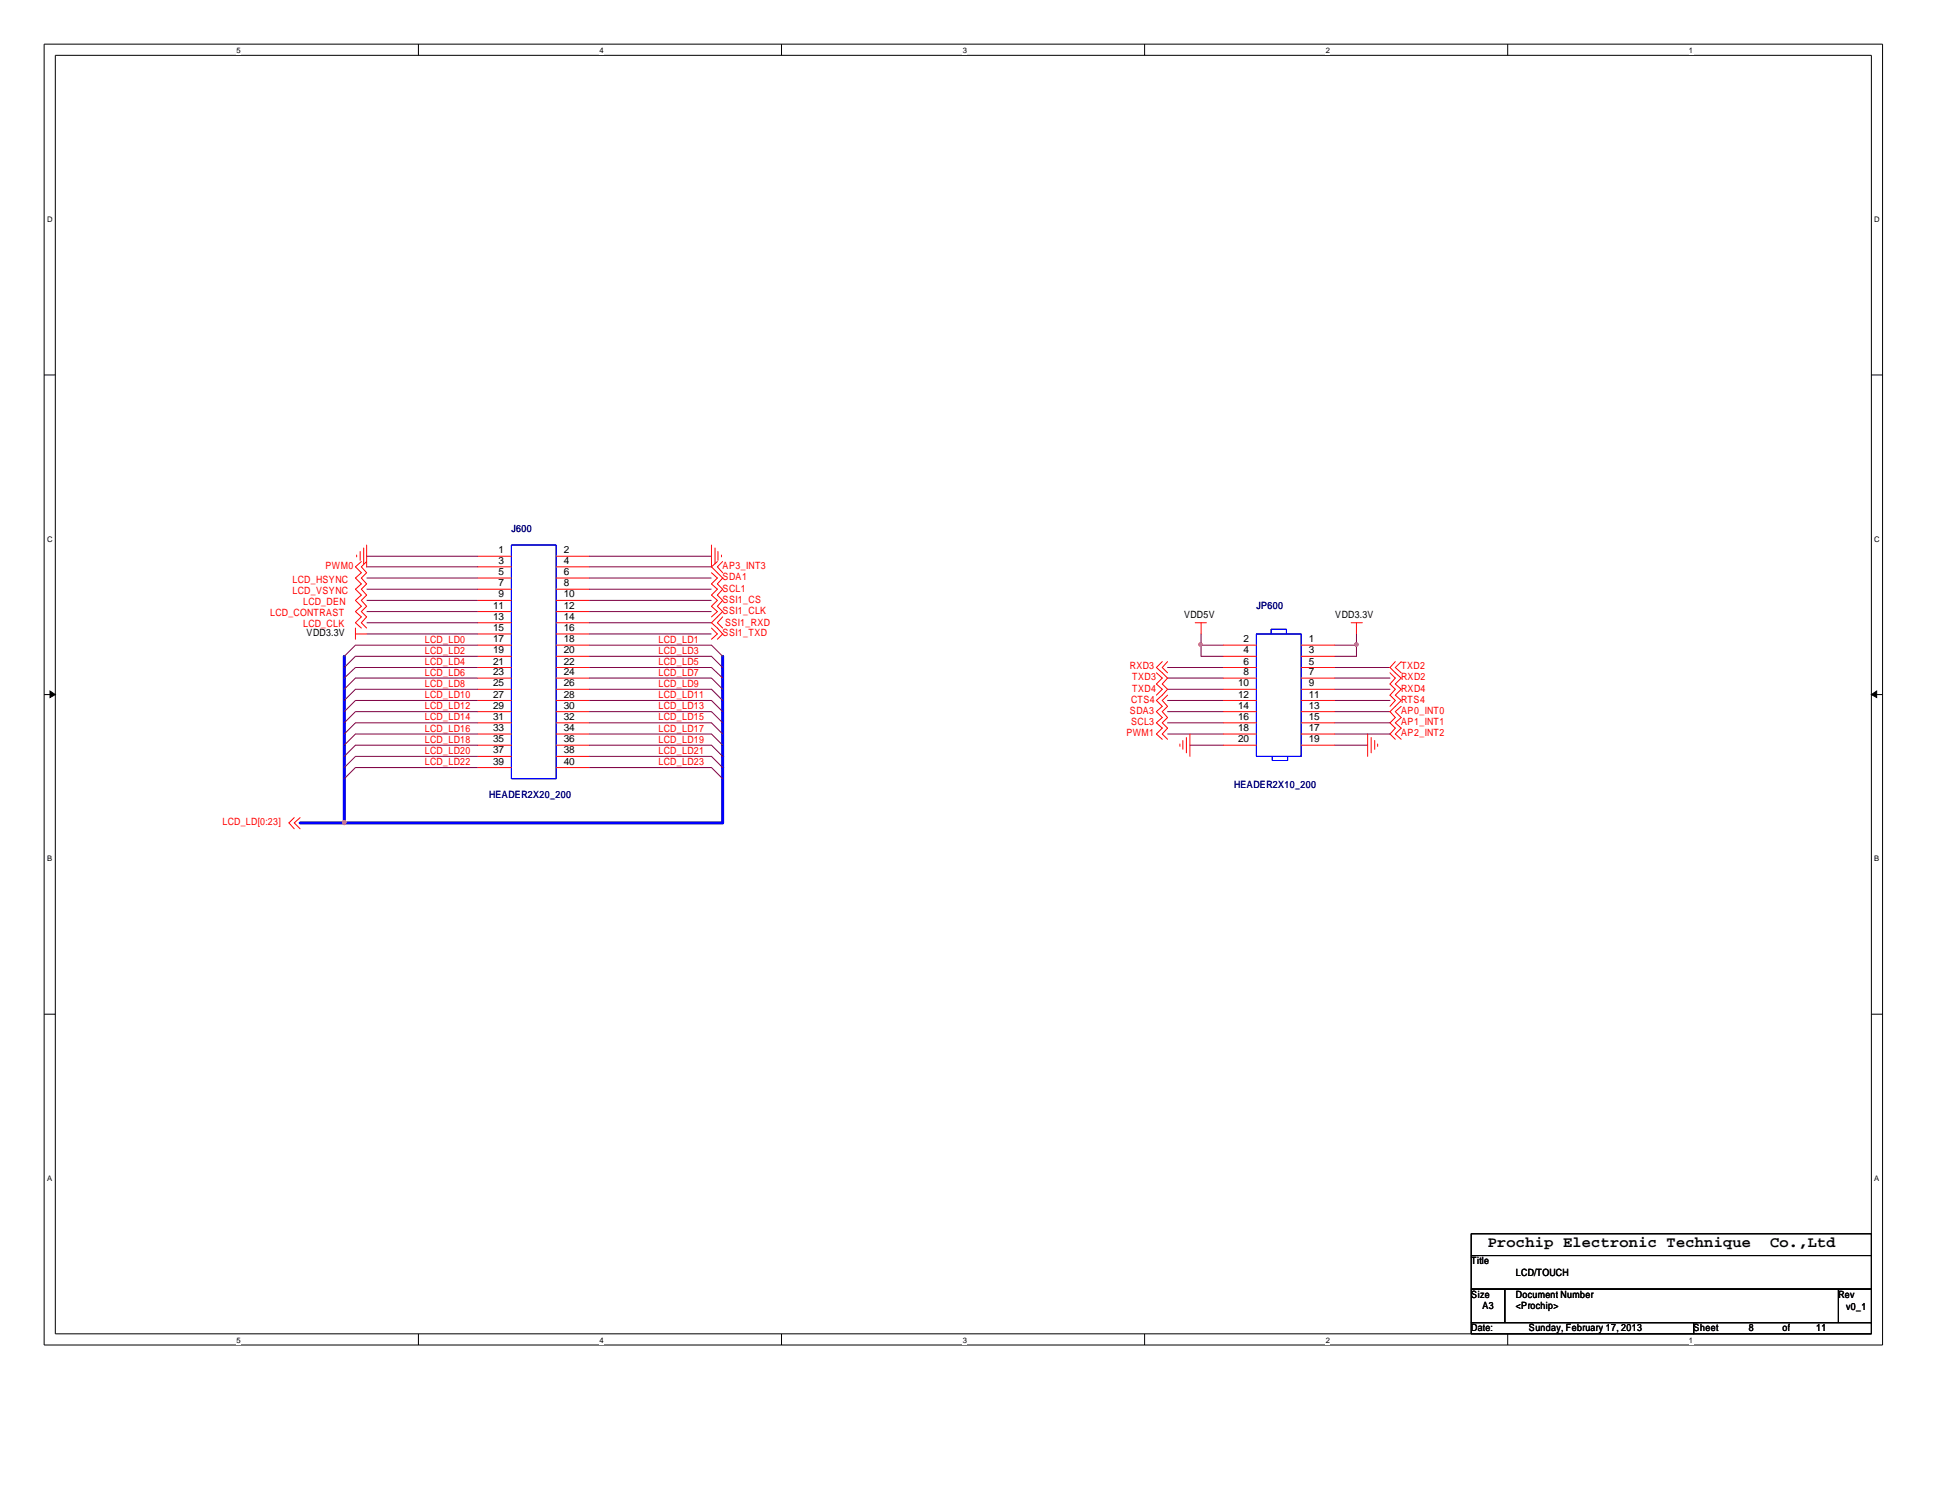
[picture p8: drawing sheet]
<svg xmlns="http://www.w3.org/2000/svg" width="279mm" height="216mm" viewBox="0 0 279 216" stroke-linecap="round" stroke-linejoin="round" font-family="sans-serif">
<path d="M6.3 6.3h264.5v187.2h-264.5zM8 8h261.2v183.9h-261.2z" fill="none" stroke="#000" stroke-width=".14"/>
<g fill="#fff">
<path d="M34 6.5h.6v1.4h-.6z"/>
<path d="M34 192h.6v1.4h-.6z"/>
</g>
<path d="M60.2 6.3v1.7M60.2 191.9v1.6" fill="none" stroke="#000" stroke-width=".14"/>
<g fill="#fff">
<path d="M86.3 6.5h.6v1.4h-.6z"/>
<path d="M86.3 192h.6v1.4h-.6z"/>
</g>
<path d="M112.4 6.3v1.7M112.4 191.9v1.6" fill="none" stroke="#000" stroke-width=".14"/>
<g fill="#fff">
<path d="M138.5 6.5h.6v1.4h-.6z"/>
<path d="M138.5 192h.6v1.4h-.6z"/>
</g>
<path d="M164.7 6.3v1.7M164.7 191.9v1.6" fill="none" stroke="#000" stroke-width=".14"/>
<g fill="#fff">
<path d="M190.8 6.5h.5v1.4h-.5z"/>
<path d="M190.8 192h.5v1.4h-.5z"/>
</g>
<path d="M216.9 6.3v1.7M216.9 191.9v1.6" fill="none" stroke="#000" stroke-width=".14"/>
<g fill="#fff">
<path d="M243 6.5h.6v1.4h-.6z"/>
<path d="M243 192h.6v1.4h-.6z"/>
<path d="M6.8 30.8h.7v1.4h-.7z"/>
<path d="M269.7 30.8h.7v1.4h-.7z"/>
<path d="M6.8 76.8h.7v1.3h-.7z"/>
<path d="M269.7 76.8h.7v1.3h-.7z"/>
</g>
<path d="M6.3 53.9h1.7M269.2 53.9h1.6" fill="none" stroke="#000" stroke-width=".14"/>
<g fill="#fff">
<path d="M6.8 122.8h.7v1.3h-.7z"/>
<path d="M269.7 122.8h.6v1.3h-.6z"/>
</g>
<path d="M6.3 99.9h1.7M269.2 99.9h1.6" fill="none" stroke="#000" stroke-width=".14"/>
<g fill="#000" stroke="#000" stroke-width=".14">
<path d="M7.2 99.4l.8 .5-.8 .4z" fill-rule="evenodd"/>
<path d="M269.2 99.9l.8-.5v.9z" fill-rule="evenodd"/>
</g>
<g fill="#fff">
<path d="M6.8 168.7h.6v1.4h-.6z"/>
<path d="M269.7 168.7h.6v1.4h-.6z"/>
</g>
<path d="M6.3 145.9h1.7M269.2 145.9h1.6M211.7 177.5h57.5v3.1h-57.5zM211.7 180.6h57.5v4.8h-57.5zM211.7 185.4h4.8v4.8h-4.8zM211.7 190.2h32v1.7h-32zM216.5 185.4h48v4.8h-48zM243.7 190.2h25.5v1.7h-25.5zM264.5 185.4h4.7v4.8h-4.7z" fill="none" stroke="#000" stroke-width=".14"/>
<g fill="none" stroke="#800040" stroke-width=".14">
<path d="M52.7 86.4h16M52.7 84.8h16M52.7 83.1h16M52.7 89.6h16M52.7 88h16M52.7 91.2h16M52.7 81.5h16M52.7 80h16M68.7 94.4h-17.6l-1.6 1.6M68.7 96h-17.6l-1.6 1.5M68.7 99.1h-17.6l-1.6 1.7M68.7 97.5h-17.6l-1.6 1.6"/>
<path d="M68.7 92.8h-17.6l-1.6 1.6M84.8 94.4h17.6l1.6 1.6M84.8 96h17.6l1.6 1.5M84.8 99.1h17.6l1.6 1.7M84.8 97.5h17.6l1.6 1.6M84.8 92.8h17.6l1.6 1.6M84.8 86.4h17.6M84.8 84.8h17.6M84.8 83.1h17.6M84.8 89.6h17.6M84.8 88h17.6M84.8 91.2h17.6"/>
<path d="M84.8 81.5h17.6M84.8 80h17.6M168 96h8M168 99.1h8M168 97.5h8M172.8 91.2v3.2h3.2M172.8 92.8h3.2M192 96h8M192 99.1h8M192 97.5h8M192 92.8h3.2M195.2 91.2v3.2h-3.2"/>
<path d="M68.7 100.8h-17.6l-1.6 1.6M68.7 102.4h-17.6l-1.6 1.6M68.7 105.6h-17.6l-1.6 1.6M68.7 107.2h-17.6l-1.6 1.6M68.7 108.8h-17.6l-1.6 1.6M68.7 110.4h-17.6l-1.6 1.6M68.7 104h-17.6l-1.6 1.6M84.8 100.8h17.6l1.6 1.6M84.8 102.4h17.6l1.6 1.6M84.8 105.6h17.6l1.6 1.6M84.8 107.2h17.6l1.6 1.6M84.8 108.8h17.6l1.6 1.6"/>
<path d="M84.8 110.4h17.6l1.6 1.6M84.8 104h17.6l1.6 1.6M168 100.8h8M168 102.4h8M168 105.6h8M168 104h8M171.2 107.2h4.8M192 100.8h8M192 102.4h8M192 105.6h8M192 107.2h4.8M192 104h8"/>
</g>
<path d="M49.5 94.4v24M104 94.4v24h-60.8" fill="none" stroke="#00f" stroke-width=".42"/>
<g fill="#f0f" stroke="#f0f" stroke-width=".14">
<path d="M172.6 92.5h.3l.1 .2-.3 .3-.2-.3z" fill-rule="evenodd"/>
<path d="M194.9 92.6l.3-.1 .2 .2-.2 .3-.2-.1z" fill-rule="evenodd"/>
<path d="M172.6 92.5h.3l.1 .2-.3 .3-.2-.3z" fill-rule="evenodd"/>
<path d="M194.9 92.6l.3-.1 .2 .2-.2 .3-.2-.1z" fill-rule="evenodd"/>
<circle cx="49.5" cy="118.3" r=".28"/>
</g>
<g fill="none" stroke="#f00" stroke-width=".14">
<path d="M51.3 79.8v.3M51.8 79.3v1.3M52.3 78.8v2.3M52.7 78.4v3.1M102.4 78.4v3.1M102.9 78.8v2.3M103.3 79.3v1.3M103.8 79.8v.3M51.1 91.2h1.6M51.1 90.3v1.6M52 80.8l-.9 .7 .9 .9-.9 .7 .9 .9-.9 .8 .9 .8-.9 .8 .9 .8-.9 .8 .9 .7-.9 .9 .9 .7M52.7 80.8l-.7 .7 .7 .9-.7 .7 .7 .9-.7 .8 .7 .8-.7 .8 .7 .8-.7 .8 .7 .7-.7 .9 .7 .7"/>
<path d="M68.7 91.2h4.9M68.7 89.6h4.9M68.7 80h4.9M68.7 81.5h4.9M68.7 83.1h4.9M68.7 84.8h4.9M68.7 86.4h4.9M68.7 88h4.9M68.7 92.8h4.9M68.7 94.4h4.9M68.7 96h4.9M68.7 97.5h4.9"/>
<path d="M68.7 99.1h4.9M80 91.2h4.8M80 89.6h4.8M80 80h4.8M80 81.5h4.8M80 83.1h4.8M80 84.8h4.8M80 86.4h4.8M80 88h4.8M80 92.8h4.8M80 94.4h4.8M80 96h4.8"/>
<path d="M80 97.5h4.8M80 99.1h4.8M102.4 81.5l1.6 1.6-.8 .9 .8 .8-.8 .8 .8 .8-.8 .8 .8 .8-1.6 1.6 1.6 1.6-.8 .7M102.4 82.4l.8 .7-.8 .9 .8 .8-.8 .8 .8 .8-.8 .8 .8 .8-.8 .7M102.4 90.3l.8 .9-.8 .7M103.2 80.8l-.8 .7M104 80.8l-.8 .7 .8 .9M104 88.7l-.8 .9 .8 .7M166.4 96.8l.8 .7-.8 .9 .8 .7-.8 .9M167.2 95.2l-.8 .8 1.6 1.5-.8 .9 .8 .7-1.6 1.7 .8 .8-.8 .8 .8 .8-.8 .8 .8 .7-.8 .9 .8 .7M168 95.2l-.8 .8 .8 .8M168 100l-.8 .8 .8 .8-.8 .8 .8 .8-.8 .8 .8 .7-.8 .9 .8 .7"/>
<path d="M172 89.6h1.6M172.8 89.6v1.6M176 92.8h4.8M176 94.4h4.8M176 96h4.8M176 97.5h4.8M176 99.1h4.8M187.2 92.8h4.8M187.2 94.4h4.8M187.2 96h4.8M187.2 97.5h4.8M187.2 99.1h4.8"/>
<path d="M194.4 89.6h1.6M195.2 89.6v1.6M200 96.8l.7 .7-.7 .9 .7 .7-.7 .9 .7 .8-.7 .8M200.7 95.2l-.7 .8 1.6 1.5-.9 .9 .9 .7-.9 .9 .9 .8-1.6 1.6 .7 .8-.7 .8 .7 .7-.7 .9 .7 .7M201.6 95.2l-.9 .8 .9 .8M42.3 117.6l-.7 .8 .7 .8M43.2 117.6l-.9 .8 .9 .8M68.7 100.8h4.9M68.7 102.4h4.9M68.7 104h4.9M68.7 105.6h4.9M68.7 107.2h4.9"/>
<path d="M68.7 108.8h4.9M68.7 110.4h4.9M80 100.8h4.8M80 102.4h4.8M80 104h4.8M80 105.6h4.8M80 107.2h4.8M80 108.8h4.8M80 110.4h4.8M169.8 107v.4M170.2 106.5v1.3M170.7 106.1v2.2"/>
<path d="M171.2 105.6v3.2M176 100.8h4.8M176 102.4h4.8M176 104h4.8M176 105.6h4.8M176 107.2h4.8M187.2 100.8h4.8M187.2 102.4h4.8M187.2 104h4.8M187.2 105.6h4.8M187.2 107.2h4.8M196.8 105.6v3.2"/>
<path d="M197.3 106.1v2.2M197.8 106.5v1.3M198.2 107v.4M201.6 101.6l-.9 .8 .9 .8-.9 .8 .9 .7-.9 .9 .9 .7"/>
</g>
<path d="M73.6 78.4h6.4v33.6h-6.4zM180.8 91.2h6.4v17.6h-6.4zM182.9 91.2v-.7h2.2v.7M183 108.8v.6h2.3v-.6" fill="none" stroke="#00f" stroke-width=".14"/>
<g font-size="2.2">
<text x="214" y="179.3">Prochip Electronic Technique</text>
<text x="254.7" y="179.3">Co.,Ltd</text>
</g>
<g font-size="1.4" fill="#000080">
<text x="73.6" y="76.5">J600</text>
<text x="180.8" y="87.6">JP600</text>
<text x="177.5" y="113.3">HEADER2X10_200</text>
<text x="70.4" y="114.8">HEADER2X20_200</text>
</g>
<g font-size="1.4" fill="#f00">
<text x="42.1" y="83.8">LCD_HSYNC</text>
<text x="46.8" y="81.9">PWM0</text>
<text x="104" y="83.5">SDA1</text>
<text x="104" y="81.9">AP3_INT3</text>
<text x="38.9" y="88.6">LCD_CONTRAST</text>
<text x="42.1" y="85.4">LCD_VSYNC</text>
<text x="43.6" y="87">LCD_DEN</text>
<text x="104" y="85.1">SCL1</text>
<text x="104" y="86.7">SSI1_CS</text>
<text x="104" y="88.3">SSI1_CLK</text>
<text x="43.6" y="90.2">LCD_CLK</text>
<text x="61.1" y="94.1">LCD_LD2</text>
<text x="61.1" y="95.7">LCD_LD4</text>
<text x="61.1" y="92.5">LCD_LD0</text>
<text x="94.7" y="95.7">LCD_LD5</text>
<text x="94.7" y="94.1">LCD_LD3</text>
<text x="94.7" y="92.5">LCD_LD1</text>
<text x="104" y="91.4">SSI1_TXD</text>
<text x="104.3" y="90">SSI1_RXD</text>
<text x="61.1" y="100.4">LCD_LD10</text>
<text x="61.1" y="98.8">LCD_LD8</text>
<text x="61.1" y="97.2">LCD_LD6</text>
<text x="94.7" y="98.8">LCD_LD9</text>
<text x="94.7" y="100.4">LCD_LD11</text>
<text x="94.7" y="97.2">LCD_LD7</text>
<text x="162.6" y="96.3">RXD3</text>
<text x="162.7" y="101.1">CTS4</text>
<text x="162.9" y="97.9">TXD3</text>
<text x="162.9" y="99.5">TXD4</text>
<text x="201.6" y="97.9">RXD2</text>
<text x="201.6" y="96.3">TXD2</text>
<text x="201.6" y="99.5">RXD4</text>
<text x="201.6" y="101.1">RTS4</text>
<text x="61.1" y="102">LCD_LD12</text>
<text x="61.1" y="105.2">LCD_LD16</text>
<text x="61.1" y="106.8">LCD_LD18</text>
<text x="61.1" y="103.6">LCD_LD14</text>
<text x="94.7" y="102">LCD_LD13</text>
<text x="94.7" y="105.2">LCD_LD17</text>
<text x="94.7" y="106.8">LCD_LD19</text>
<text x="94.7" y="103.6">LCD_LD15</text>
<text x="162.1" y="105.9">PWM1</text>
<text x="162.6" y="102.7">SDA3</text>
<text x="162.7" y="104.3">SCL3</text>
<text x="201.6" y="104.3">AP1_INT1</text>
<text x="201.6" y="102.7">AP0_INT0</text>
<text x="201.6" y="105.9">AP2_INT2</text>
<text x="61.1" y="110.1">LCD_LD22</text>
<text x="61.1" y="108.5">LCD_LD20</text>
<text x="94.7" y="108.5">LCD_LD21</text>
<text x="94.7" y="110.1">LCD_LD23</text>
<text x="32" y="118.7">LCD_LD[0:23]</text>
</g>
<g font-size="1.4">
<text x="71.7" y="79.6">1</text>
<text x="71.7" y="81.1">3</text>
<text x="71.7" y="82.7">5</text>
<text x="81.1" y="79.6">2</text>
<text x="81.1" y="81.1">4</text>
<text x="81.1" y="82.7">6</text>
<text x="71" y="87.5">11</text>
<text x="71" y="89.2">13</text>
<text x="71.7" y="84.3">7</text>
<text x="71.7" y="85.9">9</text>
<text x="81.1" y="84.3">8</text>
<text x="81.1" y="85.9">10</text>
<text x="81.1" y="87.5">12</text>
<text x="81.1" y="89.2">14</text>
<text x="170.3" y="88.9">VDD5V</text>
<text x="192.1" y="88.9">VDD3.3V</text>
<text x="44.1" y="91.4">VDD3.3V</text>
<text x="71" y="90.8">15</text>
<text x="71" y="92.4">17</text>
<text x="71" y="94">19</text>
<text x="71" y="95.6">21</text>
<text x="81.1" y="90.8">16</text>
<text x="81.1" y="92.4">18</text>
<text x="81.1" y="94">20</text>
<text x="81.1" y="95.6">22</text>
<text x="178.9" y="92.4">2</text>
<text x="178.9" y="94">4</text>
<text x="178.9" y="95.6">6</text>
<text x="188.3" y="92.4">1</text>
<text x="188.3" y="94">3</text>
<text x="188.3" y="95.6">5</text>
<text x="71" y="97.1">23</text>
<text x="71" y="98.7">25</text>
<text x="71" y="100.3">27</text>
<text x="71" y="101.9">29</text>
<text x="81.1" y="97.1">24</text>
<text x="81.1" y="98.7">26</text>
<text x="81.1" y="100.3">28</text>
<text x="81.1" y="101.9">30</text>
<text x="178.1" y="98.7">10</text>
<text x="178.1" y="100.3">12</text>
<text x="178.1" y="101.9">14</text>
<text x="178.9" y="97.1">8</text>
<text x="188.3" y="97.1">7</text>
<text x="188.3" y="98.7">9</text>
<text x="188.3" y="100.3">11</text>
<text x="188.3" y="101.9">13</text>
<text x="71" y="103.5">31</text>
<text x="71" y="105.2">33</text>
<text x="71" y="106.8">35</text>
<text x="81.1" y="103.5">32</text>
<text x="81.1" y="105.2">34</text>
<text x="81.1" y="106.8">36</text>
<text x="178.1" y="103.5">16</text>
<text x="178.1" y="105.2">18</text>
<text x="178.1" y="106.8">20</text>
<text x="188.3" y="103.5">15</text>
<text x="188.3" y="105.2">17</text>
<text x="188.3" y="106.8">19</text>
<text x="71" y="108.4">37</text>
<text x="71" y="110">39</text>
<text x="81.1" y="108.4">38</text>
<text x="81.1" y="110">40</text>
<text x="211.7" y="181.9">Title</text>
<text x="218.1" y="183.5">LCD/TOUCH</text>
<text x="211.7" y="186.7">Size</text>
<text x="211.7" y="191.5">Date:</text>
<text x="213.3" y="188.3">A3</text>
<text x="218.1" y="186.7">Document Number</text>
<text x="218.1" y="188.3">&lt;Prochip&gt;</text>
<text x="220" y="191.5">Sunday, February 17, 2013</text>
<text x="243.7" y="191.5">Sheet</text>
<text x="251.6" y="191.5">8</text>
<text x="256.5" y="191.5">of</text>
<text x="261.3" y="191.5">11</text>
<text x="264.5" y="186.7">Rev</text>
<text x="265.6" y="188.5">v0_1</text>
</g>
<g font-size="1.1">
<text x="34" y="7.6">5</text>
<text x="86.3" y="7.6">4</text>
<text x="138.5" y="7.6">3</text>
<text x="190.8" y="7.6">2</text>
<text x="243" y="7.6">1</text>
<text x="6.8" y="31.9">D</text>
<text x="269.7" y="31.9">D</text>
<text x="6.8" y="77.9">C</text>
<text x="269.7" y="77.9">C</text>
<text x="6.8" y="123.9">B</text>
<text x="269.7" y="123.9">B</text>
<text x="6.8" y="169.8">A</text>
<text x="269.7" y="169.8">A</text>
<text x="34" y="193.1">5</text>
<text x="86.3" y="193.1">4</text>
<text x="138.5" y="193.1">3</text>
<text x="190.8" y="193.1">2</text>
<text x="243" y="193.1">1</text>
</g>
</svg>
